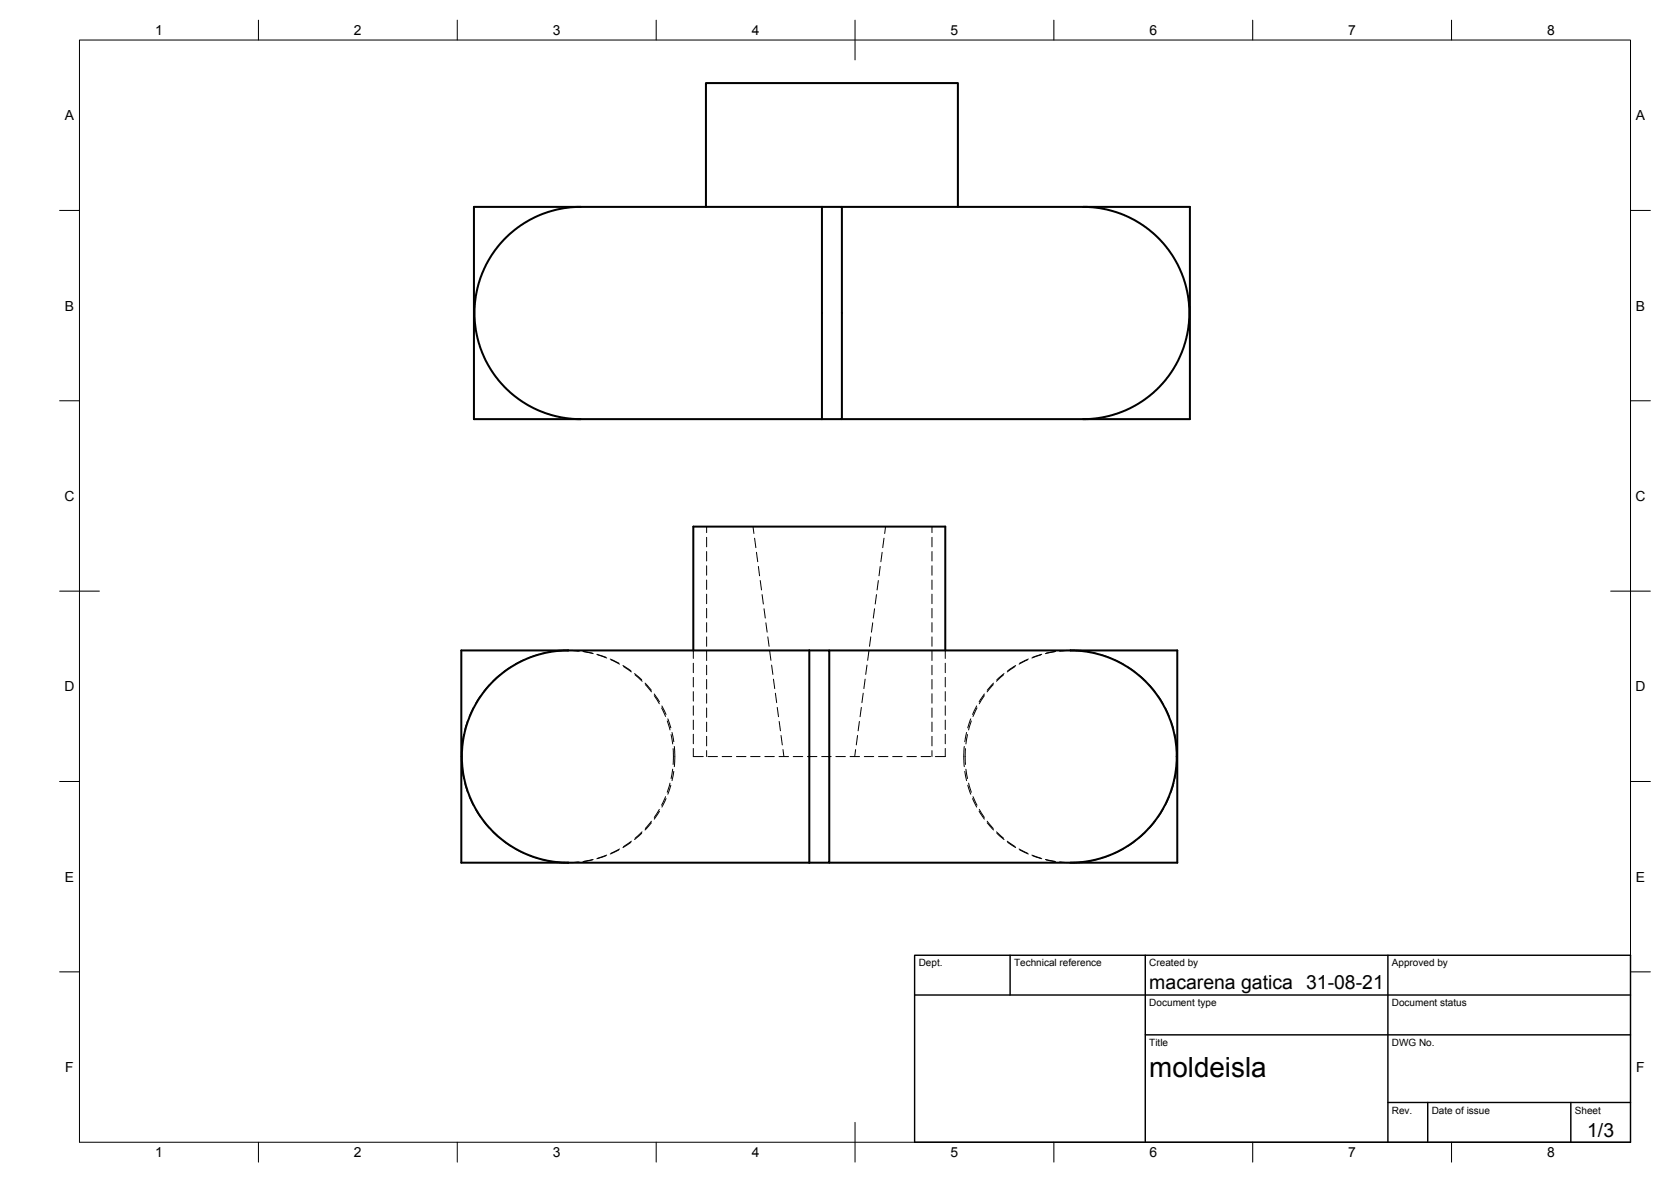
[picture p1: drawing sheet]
<svg xmlns="http://www.w3.org/2000/svg" width="420mm" height="297mm" viewBox="0 0 420 297" stroke-linecap="round" stroke-linejoin="round" font-family="sans-serif">
<!-- layer: Visible -->
<g fill="none" stroke="#000" stroke-width=".51">
<path d="M146 52h-26.8v53.3h26.8M177.5 52v-31.1h63.4v31.1M206.7 52h-61.6l-3.3 .3-3.2 .8-3.9 1.4-3.8 2.1-3.5 3-2.8 3.1-2.3 3.7-1.5 3.5-1 3.9-.5 3.9 .1 3.5 1 5 1.7 4.4 2.3 3.7 3 3.5 3 2.5 3.7 2.2 3.5 1.5 3.9 1 3.9 .3h61.3M206.7 52h5v53.3h-5M206.7 52v53.3M211.7 52h61.6l3.2 .3 3.3 .8 3.9 1.4 3.7 2.1 3.6 3 2.8 3.1 2.3 3.7 1.5 3.5 1.1 4.6 .3 3.2-.1 3.5-.9 5-1.8 4.4-2.2 3.7-3 3.5-3 2.5-3.7 2.2-3.5 1.5-3.9 1-4 .3h-61.2M272.3 52h26.9v53.3h-26.9M142.9 163.5l-2.6 .1-3.3 .5-4.4 1.4-2.6 1.2-2.3 1.4-3.5 2.9-2.8 3.2-1.6 2.5-1.2 2.3-1 2.4-.7 2.5-.4 2-.4 3.3 .4 5.1 .7 3.3 .8 2.5 2.3 4.3 1.7 2.4 1.7 2 2.4 2.1 1.9 1.4 4.4 2.4 4.9 1.5 2.7 .4 2.9 .2M142.9 163.5h60.6M142.9 163.5h-26.9v53.3h26.9M174.3 163.5v-31.2h63.4v31.2M203.5 163.5h5v53.3h-5"/>
<path d="M203.5 163.5v53.3M208.5 163.5h60.7M269.2 163.5l4.2 .3 3.9 .9 3.2 1.3 3.8 2.1 3.5 2.9 2.8 3.2 2.3 3.7 1.4 3.2 1 3.5 .6 4.6-.1 3.5-.7 3.6-1.1 3.8-2.3 4.3-2.1 3-2.7 2.7-3.2 2.4-4 2.2-4.4 1.4-3.9 .6-62.9 .1M269.2 163.5h26.8v53.3h-26.8M142.9 216.8h60.6"/>
</g>
<!-- layer: Oculto -->
<g fill="none" stroke="#000" stroke-width=".25">
<path d="M177.7 132.3v1.5M177.7 135v2.4M177.7 138.6v2.4M189.3 132.3l.3 1.8M189.7 135.3l.4 2.3M190.2 138.8l.3 2.4M221.8 138.8l-.3 2.4M222.3 135.3l-.3 2.3M222.7 132.3l-.3 1.8M234.3 132.3v1.5M234.3 135v2.4M234.3 138.6v2.4"/>
<path d="M177.7 142.2v2.4M177.7 145.8v2.3M177.7 149.3v2.4M177.7 152.9v2.4M177.7 156.5v2.3M190.7 142.4l.3 2.3M191.2 145.9l.3 2.4M191.6 149.4l.3 2.4M192.1 153l.3 2.3M192.6 156.5l.3 2.4M219.4 156.5l-.3 2.4M219.9 153l-.3 2.3"/>
<path d="M220.4 149.4l-.3 2.4M220.9 145.9l-.4 2.4M221.3 142.4l-.3 2.3M234.3 142.2v2.4M234.3 145.8v2.3M234.3 149.3v2.4M234.3 152.9v2.4M234.3 156.5v2.3M119 177.9l-1 2.1M120.8 174.8l-1.3 2M123.1 172l-1.6 1.9M125.6 169.6l-1.7 1.6"/>
<path d="M128.5 167.5l-1.9 1.4M131.7 165.8l-2.1 1.1M135 164.6l-2.2 .8M138.5 163.8l-2.3 .5M142.1 163.5l-2.4 .1M142.9 163.5l2.5 .1M143.3 163.5l2.3 .1M146.6 163.7l2.3 .4M146.8 163.8l2.4 .5M150.1 164.4l2.2 .8M150.3 164.6l2.2 .8M153.4 165.6l2.2 1.1"/>
<path d="M153.6 165.8l2.2 1.1M156.6 167.2l2 1.4M156.8 167.5l1.9 1.4M159.6 169.3l1.8 1.5M159.7 169.6l1.8 1.6M162.2 171.7l1.6 1.7M162.3 172l1.5 1.9M164.5 174.8l1.3 2.1M164.5 174.4l1.3 2M166.3 177.9l1.1 2.2M166.4 177.4l1.1 2.1M174.3 163.5v2"/>
<path d="M174.3 166.7v2.3M174.3 170.2v2.4M174.3 173.8v2.4M174.3 177.4v2.4M177.7 160v2.4M177.7 163.6v2.4M177.7 167.2v2.4M177.7 170.8v2.4M177.7 174.3v2.4M177.7 177.9v2.4M193.1 160l.3 2.4M193.5 163.6l.3 2.4"/>
<path d="M194 167.1l.3 2.4M194.5 170.7l.3 2.3M195 174.2l.3 2.4M195.4 177.8l.3 2.3M216.6 177.8l-.3 2.3M217 174.2l-.3 2.4M217.5 170.7l-.3 2.3M218 167.1l-.3 2.4M218.5 163.6l-.3 2.4M218.9 160l-.3 2.4M234.3 160v2.4M234.3 163.6v2.4"/>
<path d="M234.3 167.2v2.4M234.3 170.8v2.4M234.3 174.3v2.4M234.3 177.9v2.4M237.7 163.5v2M237.7 166.7v2.3M237.7 170.2v2.4M237.7 173.8v2.4M237.7 177.4v2.4M245.6 177.4l-1.1 2.1M245.7 177.9l-1.1 2.2M247.5 174.8l-1.3 2.1"/>
<path d="M247.5 174.4l-1.3 2M249.7 172l-1.5 1.9M249.8 171.7l-1.6 1.7M252.3 169.6l-1.8 1.6M252.5 169.3l-1.8 1.5M255.2 167.5l-1.9 1.4M255.4 167.2l-2 1.4M258.4 165.8l-2.2 1.1M258.6 165.6l-2.2 1.1M261.7 164.6l-2.2 .8M261.9 164.4l-2.2 .8M265.2 163.8l-2.4 .5"/>
<path d="M265.4 163.7l-2.3 .4M268.8 163.5l-2.4 .1M269.2 163.5l-2.6 .1M269.9 163.5l2.4 .1M273.5 163.8l2.3 .5M277 164.6l2.2 .8M280.3 165.8l2.1 1.1M283.5 167.5l1.9 1.4M286.4 169.6l1.7 1.6M288.9 172l1.6 1.9M291.2 174.8l1.3 2M293 177.9l1 2.1"/>
<path d="M116.1 188.1v4M116.2 193.3l.4 2.4M116.6 184.6l-.4 2.3M116.9 196.8l.6 2.3M117.6 181.2l-.7 2.2M167.8 181.2l.7 2.2M167.9 180.6l.8 2.3M168.5 196.8l-.7 2.3M168.7 197.3l-.8 2.3M168.7 184.6l.4 2.4M169 184.1l.4 2.3M169.1 193.3l-.4 2.4"/>
<path d="M169.2 188.1v4M169.4 193.9l-.4 2.3M169.5 187.6l.2 1.9-.2 3.2M174.3 188.1v2h2.5M174.3 181v2.3M174.3 184.5v2.4M177.7 181.5v2.4M177.7 185v2.4M177.7 188.6v1.5M178 190.1h2.4M181.6 190.1h2.4M185.2 190.1h2.4"/>
<path d="M188.7 190.1h2.4M192.3 190.1h2.4M195.9 190.1h2.4M195.9 181.3l.3 2.3M196.4 184.8l.3 2.4M196.9 188.4l.2 1.7M199.5 190.1h2.3M203 190.1h2.4M206.6 190.1h2.4M210.2 190.1h2.4M213.7 190.1h2.4M215.1 188.4l-.2 1.7"/>
<path d="M215.6 184.8l-.3 2.4M216.1 181.3l-.3 2.3M217.3 190.1h2.4M220.9 190.1h2.4M224.5 190.1h2.3M228 190.1h2.4M231.6 190.1h2.4M234.3 181.5v2.4M234.3 185v2.4M234.3 188.6v1.5M237.7 188.1v2h-2.5M237.7 181v2.3"/>
<path d="M237.7 184.5v2.4M242.5 187.6l-.2 1.9 .2 3.2M242.6 193.9l.4 2.3M242.8 188.1v4M242.9 193.3l.4 2.4M243 184.1l-.4 2.3M243.3 184.6l-.4 2.4M243.3 197.3l.8 2.3M243.5 196.8l.7 2.3M244.1 180.6l-.8 2.3M244.2 181.2l-.7 2.2M294.4 181.2l.7 2.2"/>
<path d="M295.1 196.8l-.6 2.3M295.4 184.6l.4 2.3M295.8 193.3l-.4 2.4M295.9 188.1v4M118 200.2l1 2.2M119.5 203.4l1.3 2M121.5 206.4l1.6 1.8M123.9 209l1.7 1.6M126.6 211.4l1.9 1.3M129.6 213.3l2.1 1.1M132.8 214.9l2.2 .8M136.2 216l2.3 .5"/>
<path d="M139.7 216.6l2.4 .2M145.4 216.7l-2.5 .1M145.6 216.6l-2.3 .2M148.9 216.1l-2.3 .4M149.1 216l-2.3 .5M152.3 215.1l-2.2 .7M152.5 214.9l-2.2 .8M155.6 213.6l-2.2 1M155.8 213.3l-2.2 1.1M158.6 211.7l-2 1.3M158.7 211.4l-1.9 1.4M161.4 209.4l-1.8 1.6"/>
<path d="M161.4 209l-1.7 1.7M163.8 206.4l-1.5 1.8M163.8 206.8l-1.6 1.8M165.8 203.4l-1.3 2M165.8 203.9l-1.3 2M167.3 200.2l-1 2.2M167.5 200.7l-1.1 2.1M244.5 200.7l1.1 2.1M244.7 200.2l1 2.2M246.2 203.9l1.3 2M246.2 203.4l1.3 2M248.2 206.4l1.5 1.8"/>
<path d="M248.2 206.8l1.6 1.8M250.6 209l1.7 1.7M250.7 209.4l1.8 1.6M253.3 211.4l1.9 1.4M253.4 211.7l2 1.3M256.2 213.3l2.2 1.1M256.4 213.6l2.2 1M259.5 214.9l2.2 .8M259.7 215.1l2.2 .7M262.9 216l2.3 .5M263.1 216.1l2.3 .4M266.4 216.6l2.4 .2"/>
<path d="M266.6 216.7l2.6 .1M272.3 216.6l-2.4 .2M275.8 216l-2.3 .5M279.2 214.9l-2.2 .8M282.4 213.3l-2.1 1.1M285.4 211.4l-1.9 1.3M288.1 209l-1.7 1.6M290.5 206.4l-1.6 1.8M292.5 203.4l-1.3 2M294 200.2l-1 2.2"/>
</g>
<!-- layer: Border -->
<g fill="none" stroke="#000" stroke-width=".25">
<path d="M20 10.1h390v276.9h-390zM65 5.1v5M115 5.1v5M165 5.1v5M215 5.1v10M265 5.1v5M315 5.1v5M365 5.1v5M15 52.9h5M410 52.9h5M15 100.7h5M410 100.7h5"/>
<path d="M15 148.6h10M405 148.6h10M15 196.4h5M410 196.4h5M15 244.2h5M410 244.2h5M65 287v5M115 287v5M165 287v5M215 282.1v9.9M265 287v5M315 287v5"/>
<path d="M365 287v5"/>
</g>
<!-- layer: TitleBlock -->
<path d="M230 240.1h180v46.9h-180zM230 250h180M254 240.1v9.9M288 240.1v46.9M349 240.1v46.9M288 260.1h122M349 277.1h61M359 277.1v9.9M395 277.1v9.9" fill="none" stroke="#000" stroke-width=".36"/>
<text font-size="7" x="289" y="270.6">moldeisla</text>
<g font-size="4.9">
<text x="289" y="248.5">macarena gatica 31-08-21</text>
<text x="399.1" y="285.7">1/3</text>
</g>
<g font-size="3.5">
<text x="39" y="8.8">1</text>
<text x="89" y="8.8">2</text>
<text x="139" y="8.8">3</text>
<text x="189" y="8.8">4</text>
<text x="239" y="8.8">5</text>
<text x="289" y="8.8">6</text>
<text x="339" y="8.8">7</text>
<text x="389" y="8.8">8</text>
<text x="16.3" y="30.2">A</text>
<text x="411.3" y="30.2">A</text>
<text x="16.3" y="78">B</text>
<text x="411.3" y="78">B</text>
<text x="16.2" y="125.9">C</text>
<text x="411.2" y="125.9">C</text>
<text x="16.2" y="173.7">D</text>
<text x="411.2" y="173.7">D</text>
<text x="16.3" y="221.6">E</text>
<text x="411.3" y="221.6">E</text>
<text x="16.4" y="269.4">F</text>
<text x="411.4" y="269.4">F</text>
<text x="39" y="290.8">1</text>
<text x="89" y="290.8">2</text>
<text x="139" y="290.8">3</text>
<text x="189" y="290.8">4</text>
<text x="239" y="290.8">5</text>
<text x="289" y="290.8">6</text>
<text x="339" y="290.8">7</text>
<text x="389" y="290.8">8</text>
</g>
<g font-size="2.5">
<text x="231" y="242.9">Dept.</text>
<text x="255" y="242.9">Technical reference</text>
<text x="289" y="242.9">Created by</text>
<text x="350" y="242.9">Approved by</text>
<text x="289" y="252.8">Document type</text>
<text x="350" y="252.8">Document status</text>
<text x="289" y="262.9">Title</text>
<text x="350" y="262.9">DWG No.</text>
<text x="350" y="279.9">Rev.</text>
<text x="360" y="279.9">Date of issue</text>
<text x="396" y="279.9">Sheet</text>
</g>
</svg>
